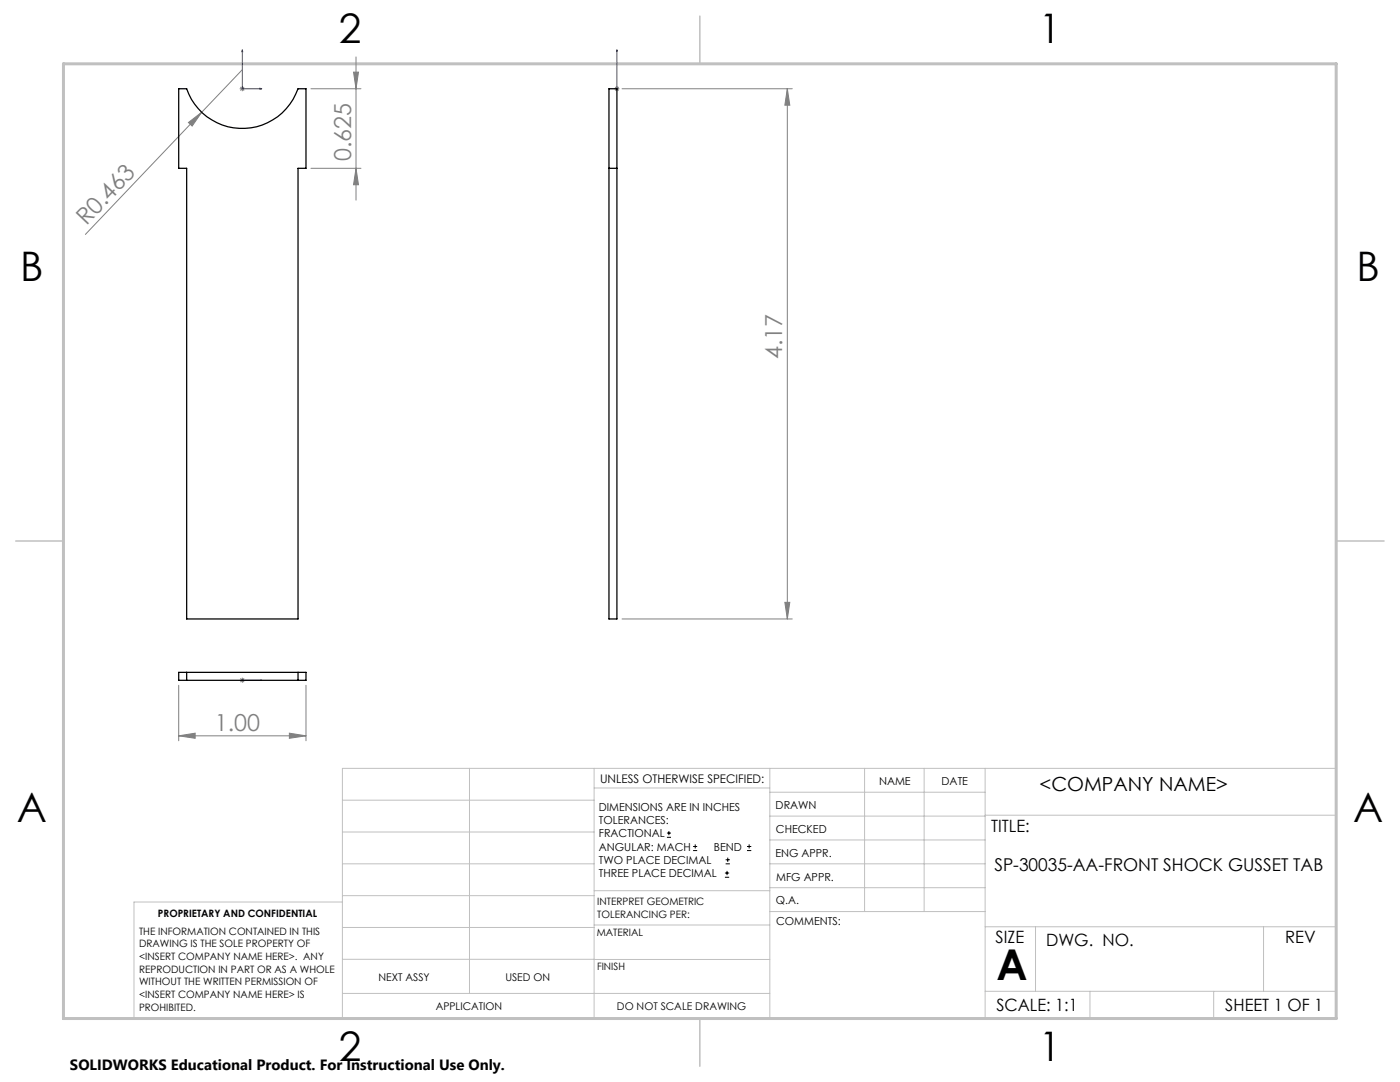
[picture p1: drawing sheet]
<svg xmlns="http://www.w3.org/2000/svg" width="279mm" height="216mm" viewBox="0 0 279 216" stroke-linecap="round" stroke-linejoin="round" font-family="sans-serif">
<g fill="none" stroke="#000" stroke-width=".2">
<path d="M133.1 167.1h.8M133.1 166.2h.8M133.5 165.8v.9M138.3 169.7h.8M138.3 168.9h.8M138.7 168.5v.8M144.7 175h.8M144.7 174.2h.8M144.8 172.4h.9M144.8 171.6h.9M145.1 173.8v.8M145.2 171.1v.9"/>
<path d="M149.1 169.7h.8M149.1 168.9h.8M149.5 168.5v.8"/>
</g>
<path d="M48.4 9.9v.4h-.1zM48.4 9.9v7.8h3.8M51.9 17.6l.3 .1-.3 .1zM123.1 17.6v.2zM123.1 9.9v.4v-.4M123.1 17.7h.1M123.1 9.9v7.8M48.3 135.7h.1zM48.4 135.7h.1M48.4 135.7h3.8M52.2 135.7h-.3h.3" fill="none" stroke="#00f" stroke-width=".2"/>
<g fill="none" stroke="#808080" stroke-width=".2">
<path d="M47.8 17.7h1.1M48 17.4l.7 .7M48.4 13.9l-31.4 32.9M48.4 17.2v1M48.7 17.4l-.7 .7M62.1 17.7h9.9M70.6 14.4h.9l-.5 3.3zM71 11.4v28.5M122.6 17.7h1M122.8 17.4l.7 .7M123.1 17.2v1M123.5 17.4l-.7 .7"/>
<path d="M124.1 17.7h34M157.1 17.7l.5 3.3h-1zM157.1 17.7v105.8M37.6 24.4l2.7-2-2 2.8zM62.1 33.6h9.9M71 33.6l.5 3.3h-.9zM35.7 136.7v11.1M47.8 135.7h1.1M48 135.4l.7 .7M48.4 135.2v1M48.7 135.4l-.7 .7M61.1 136.7v11.1"/>
<path d="M124.1 123.5h34M156.6 120.2h1l-.5 3.3zM35.7 146.8l3.2-.5v1zM35.7 146.8h25.4M57.7 146.3l3.4 .5-3.4 .5z"/>
</g>
<g fill="none" stroke="#c0c0c0" stroke-width=".2">
<path d="M68.3 159.7h50.3M93.7 153.3v44.9M118.6 153.3v49.9M118.6 157.2h35M153.6 153.3v49.9M153.6 158.1h43M172.5 153.3v28.6M184.4 153.3v28.6M196.6 153.3v49.9M68.3 180h-41.6v23.2h240v-49.9h-198.4v49.9M68.3 166h50.3M68.3 178.7h50.3"/>
<path d="M68.3 172.4h50.3M118.6 177.7h35M153.6 162.8h43M153.6 177.1h43M153.6 172.4h43M153.6 167.6h43M196.6 162.7h70.1M68.3 198.2h85.3M68.3 191.4l85.3 .1M68.3 185.1h50.3M118.6 184.6h35M153.6 181.9h43"/>
<path d="M196.6 184.9h70.1M196.6 197.8h70.1M206.7 184.9v12.9M217.5 197.8v5.4M242.2 197.8v5.4M252.2 184.9v12.9"/>
</g>
<path d="M139.7 3.2v9.5M3.1 107.9h9.6M266.7 107.9h9.5M139.7 203.2v9.6" fill="none" stroke="#c0c0c0" stroke-width=".3"/>
<path d="M12.7 12.7h254v190.5h-254z" fill="none" stroke="#c0c0c0" stroke-width=".6"/>
<g fill="#00f">
<path d="M51.9 17.6l.3 .1-.3 .1zM48.4 9.9v.4h-.1z"/>
<path d="M123.1 17.6v.2zM123.1 9.9v.4z"/>
<path d="M51.9 135.7h.3zM48.3 135.7h.1z"/>
</g>
<g fill="#808080">
<path d="M37.6 24.4l2.7-2-2 2.8z"/>
<path d="M35.7 146.8l3.2-.5v1zM57.7 146.3l3.4 .5-3.4 .5z"/>
<path d="M71 33.6l.5 3.3h-.9zM70.6 14.4h.9l-.5 3.3z"/>
<path d="M157.1 17.7l.5 3.3h-1zM156.6 120.2h1l-.5 3.3z"/>
</g>
<path d="M35.7 17.7h1.6a11.8 11.8 0 0 0 11.1 7.9 11.8 11.8 0 0 0 11.1-7.9h1.6v15.9h-1.6v89.9h-22.2v-89.9h-1.6zM121.5 17.7h1.6v105.8h-1.6zM121.5 33.6h1.6M35.7 134.2h25.4v1.5h-25.4zM37.3 134.2v1.5M59.5 134.2v1.5" fill="none" stroke="#000" stroke-width=".25"/>
<text font-size="8.5" x="198.9" y="195.5">A</text>
<g font-size="8.1">
<text x="67.6" y="8.5">2</text>
<text x="207.3" y="8.5">1</text>
<text x="4" y="56.2">B</text>
<text x="270.7" y="56.2">B</text>
<text x="3.3" y="164.1">A</text>
<text x="270" y="164.1">A</text>
<text x="67.6" y="211.7">2</text>
<text x="207.3" y="211.7">1</text>
</g>
<g font-size="4.7" fill="#808080">
<text x="70.1" y="32.1" transform="rotate(-90 70.1 32.1)">0.625</text>
<text x="17.2" y="45.1" transform="rotate(-46 17.2 45.1)">R0.463</text>
<text x="156.1" y="71.6" transform="rotate(-90 156.1 71.6)">4.17</text>
<text x="42.9" y="145.8">1.00</text>
</g>
<text font-size="3.9" x="207.5" y="157.8">&lt;COMPANY NAME&gt;</text>
<text font-size="3.5" x="198.4" y="173.7">SP-30035-AA-FRONT SHOCK GUSSET TAB</text>
<g font-size="3.4">
<text x="197.8" y="166">TITLE:</text>
<text x="198.7" y="188.1">SIZE</text>
<text x="208.8" y="188.8">DWG. NO.</text>
<text x="256.5" y="188.2">REV</text>
<text x="198.8" y="201.7">SCALE: 1:1</text>
<text x="244.5" y="201.7">SHEET 1 OF 1</text>
</g>
<text font-size="3" x="14" y="213.5">SOLIDWORKS Educational Product. For Instructional Use Only.</text>
<text font-size="2.4" x="119.8" y="156.2">UNLESS OTHERWISE SPECIFIED:</text>
<g font-size="2.2">
<text x="119.5" y="161.8">DIMENSIONS ARE IN INCHES</text>
<text x="154.8" y="161.4">DRAWN</text>
<text x="175.4" y="156.6">NAME</text>
<text x="187.9" y="156.7">DATE</text>
<text x="119.5" y="164.4">TOLERANCES:</text>
<text x="119.5" y="167.1">FRACTIONAL</text>
<text x="154.9" y="166.3">CHECKED</text>
<text x="119.5" y="169.7">ANGULAR: MACH</text>
<text x="119.5" y="172.4">TWO PLACE DECIMAL</text>
<text x="142.5" y="169.7">BEND</text>
<text x="154.8" y="170.9">ENG APPR.</text>
<text x="119.5" y="175">THREE PLACE DECIMAL</text>
<text x="154.9" y="175.7">MFG APPR.</text>
<text x="154.9" y="180.4">Q.A.</text>
<text x="154.9" y="184.6">COMMENTS:</text>
</g>
<g font-size="2.1">
<text x="75.5" y="195.7">NEXT ASSY</text>
<text x="100.9" y="195.7">USED ON</text>
<text x="86.9" y="201.5">APPLICATION</text>
<text x="123.1" y="201.6">DO NOT SCALE DRAWING</text>
</g>
<g font-size="2">
<text x="31.5" y="182.9">PROPRIETARY AND CONFIDENTIAL</text>
<text x="119.2" y="180.6">INTERPRET GEOMETRIC</text>
<text x="119.2" y="183.1">TOLERANCING PER:</text>
<text x="27.8" y="186.5">THE INFORMATION CONTAINED IN THIS</text>
<text x="27.8" y="189">DRAWING IS THE SOLE PROPERTY OF</text>
<text x="27.8" y="191.6">&lt;INSERT COMPANY NAME HERE&gt;. ANY</text>
<text x="119.1" y="186.7">MATERIAL</text>
<text x="27.8" y="194.1">REPRODUCTION IN PART OR AS A WHOLE</text>
<text x="27.8" y="196.6">WITHOUT THE WRITTEN PERMISSION OF</text>
<text x="119.1" y="193.5">FINISH</text>
<text x="27.8" y="199.1">&lt;INSERT COMPANY NAME HERE&gt; IS</text>
<text x="27.8" y="201.7">PROHIBITED.</text>
</g>
</svg>
